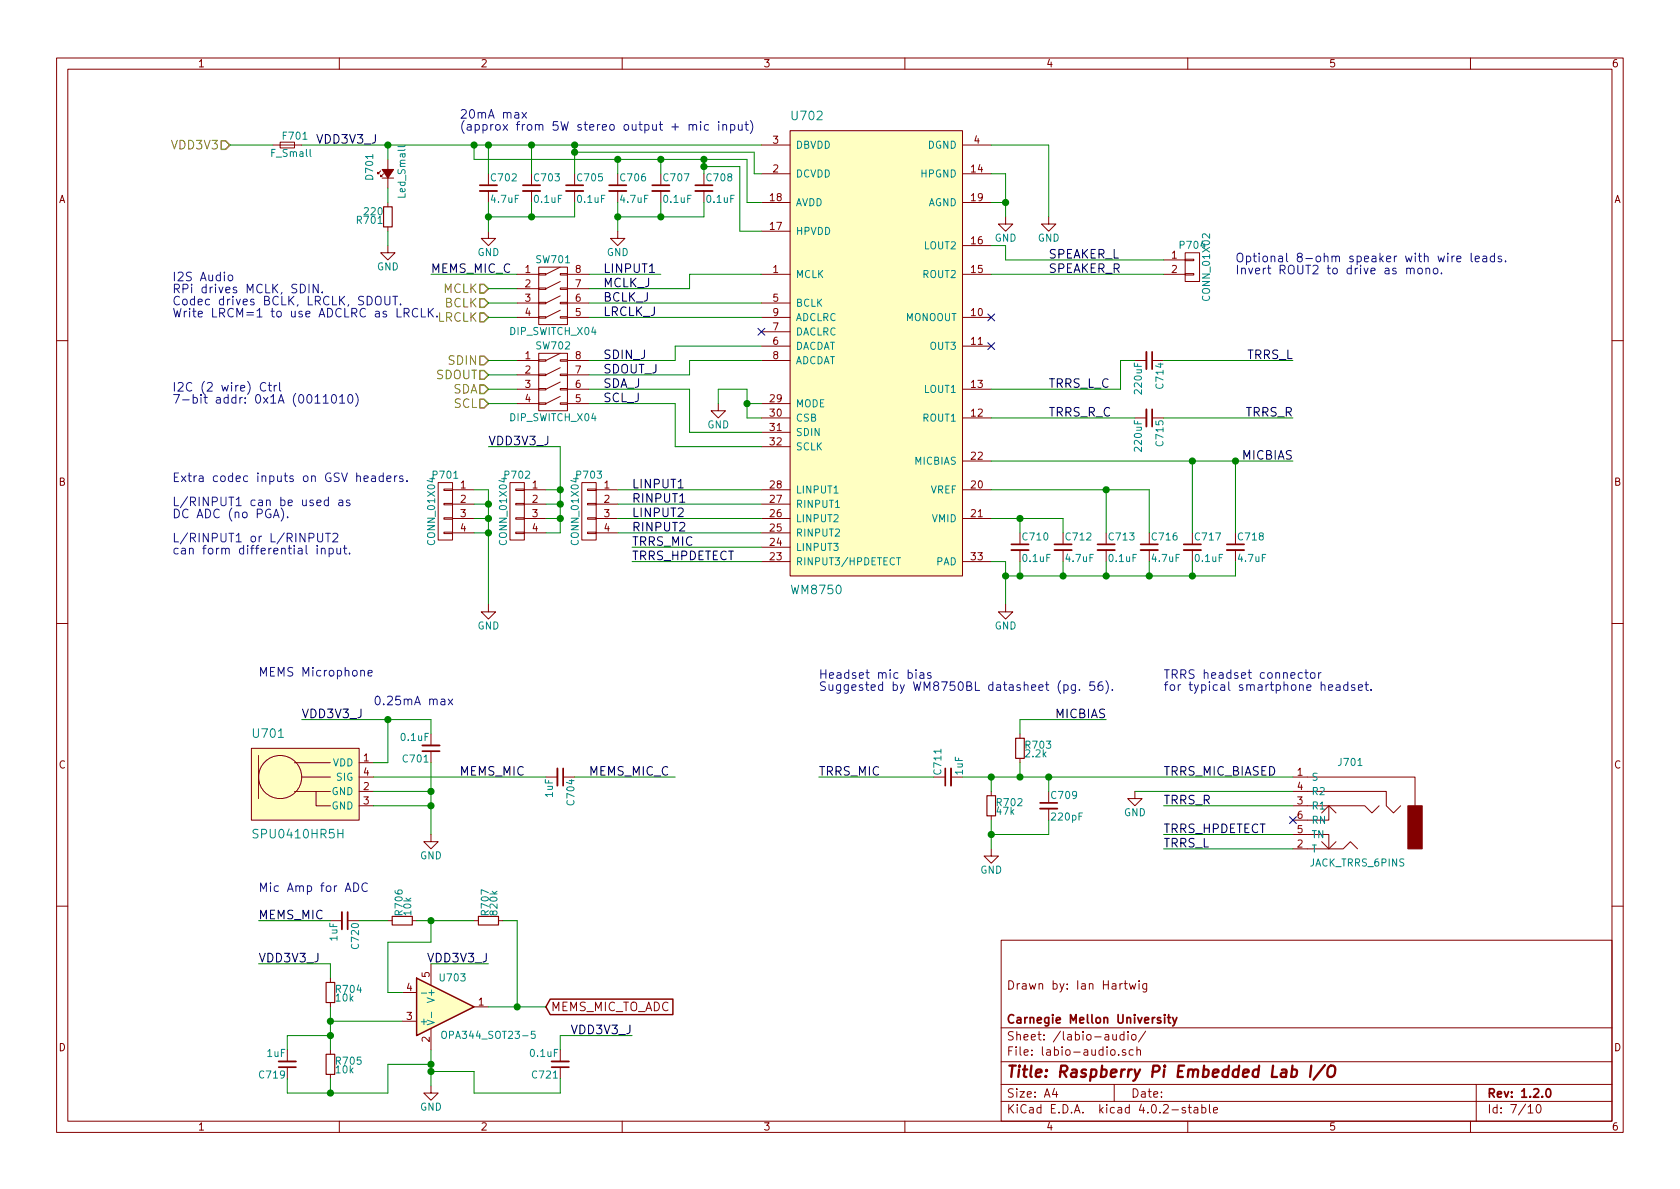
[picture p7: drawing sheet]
EESchema Schematic File Version 2
LIBS:power
LIBS:device
LIBS:transistors
LIBS:conn
LIBS:linear
LIBS:regul
LIBS:74xx
LIBS:cmos4000
LIBS:adc-dac
LIBS:memory
LIBS:xilinx
LIBS:microcontrollers
LIBS:dsp
LIBS:microchip
LIBS:analog_switches
LIBS:motorola
LIBS:texas
LIBS:intel
LIBS:audio
LIBS:interface
LIBS:digital-audio
LIBS:philips
LIBS:display
LIBS:cypress
LIBS:siliconi
LIBS:opto
LIBS:atmel
LIBS:contrib
LIBS:valves
LIBS:labio-special
LIBS:wise_logo
LIBS:cmu_logo
LIBS:labio-cache
EELAYER 25 0
EELAYER END
$Descr A4 11693 8268
encoding utf-8
Sheet 7 10
Title "Raspberry Pi Embedded Lab I/O"
Date ""
Rev "1.2.0"
Comp "Carnegie Mellon University"
Comment1 ""
Comment2 "Drawn by: Ian Hartwig"
Comment3 ""
Comment4 ""
$EndDescr
$Comp
L WM8750 U702
U 1 1
P 6100 2600
F 0 "U702" H 5500 4400 60  0000 L CNN
F 1 "WM8750" H 5500 1100 60  0000 L CNN
F 2 "labio-special:QFN-32-1EP_5x5mm_Pitch0.5mm" H 6100 2600 60  0001 C CNN
F 3 "" H 6100 2600 60  0000 C CNN
	1    6100 2600
	1    0    0    -1  
$EndComp
Wire Wire Line
	7000 1200 7000 1500
Wire Wire Line
	7000 1400 6900 1400
Wire Wire Line
	7000 1200 6900 1200
Connection ~ 7000 1400
$Comp
L GND #PWR041
U 1 1
P 7300 1500
F 0 "#PWR041" H 7300 1250 50  0001 C CNN
F 1 "GND" H 7300 1350 50  0000 C CNN
F 2 "" H 7300 1500 50  0000 C CNN
F 3 "" H 7300 1500 50  0000 C CNN
	1    7300 1500
	1    0    0    -1  
$EndComp
Wire Wire Line
	7300 1500 7300 1000
Wire Wire Line
	7300 1000 6900 1000
$Comp
L GND #PWR042
U 1 1
P 3400 1600
F 0 "#PWR042" H 3400 1350 50  0001 C CNN
F 1 "GND" H 3400 1450 50  0000 C CNN
F 2 "" H 3400 1600 50  0000 C CNN
F 3 "" H 3400 1600 50  0000 C CNN
	1    3400 1600
	1    0    0    -1  
$EndComp
$Comp
L C_Small C708
U 1 1
P 4900 1300
F 0 "C708" H 4910 1370 50  0000 L CNN
F 1 "0.1uF" H 4910 1220 50  0000 L CNN
F 2 "Capacitors_SMD:C_0603" H 4900 1300 50  0001 C CNN
F 3 "" H 4900 1300 50  0000 C CNN
	1    4900 1300
	1    0    0    -1  
$EndComp
$Comp
L C_Small C707
U 1 1
P 4600 1300
F 0 "C707" H 4610 1370 50  0000 L CNN
F 1 "0.1uF" H 4610 1220 50  0000 L CNN
F 2 "Capacitors_SMD:C_0603" H 4600 1300 50  0001 C CNN
F 3 "" H 4600 1300 50  0000 C CNN
	1    4600 1300
	1    0    0    -1  
$EndComp
$Comp
L C_Small C703
U 1 1
P 3700 1300
F 0 "C703" H 3710 1370 50  0000 L CNN
F 1 "0.1uF" H 3710 1220 50  0000 L CNN
F 2 "Capacitors_SMD:C_0603" H 3700 1300 50  0001 C CNN
F 3 "" H 3700 1300 50  0000 C CNN
	1    3700 1300
	1    0    0    -1  
$EndComp
$Comp
L C_Small C705
U 1 1
P 4000 1300
F 0 "C705" H 4010 1370 50  0000 L CNN
F 1 "0.1uF" H 4010 1220 50  0000 L CNN
F 2 "Capacitors_SMD:C_0603" H 4000 1300 50  0001 C CNN
F 3 "" H 4000 1300 50  0000 C CNN
	1    4000 1300
	1    0    0    -1  
$EndComp
$Comp
L C_Small C702
U 1 1
P 3400 1300
F 0 "C702" H 3410 1370 50  0000 L CNN
F 1 "4.7uF" H 3410 1220 50  0000 L CNN
F 2 "Capacitors_SMD:C_0805" H 3400 1300 50  0001 C CNN
F 3 "" H 3400 1300 50  0000 C CNN
	1    3400 1300
	1    0    0    -1  
$EndComp
$Comp
L C_Small C706
U 1 1
P 4300 1300
F 0 "C706" H 4310 1370 50  0000 L CNN
F 1 "4.7uF" H 4310 1220 50  0000 L CNN
F 2 "Capacitors_SMD:C_0805" H 4300 1300 50  0001 C CNN
F 3 "" H 4300 1300 50  0000 C CNN
	1    4300 1300
	1    0    0    -1  
$EndComp
$Comp
L CONN_01X02 P704
U 1 1
P 8300 1850
F 0 "P704" H 8300 2000 50  0000 C CNN
F 1 "CONN_01X02" V 8400 1850 50  0000 C CNN
F 2 "Pin_Headers:Pin_Header_Straight_1x02" H 8300 1850 50  0001 C CNN
F 3 "" H 8300 1850 50  0000 C CNN
	1    8300 1850
	1    0    0    -1  
$EndComp
Wire Wire Line
	8100 1900 6900 1900
Wire Wire Line
	6900 1700 7000 1700
Wire Wire Line
	7000 1700 7000 1800
Wire Wire Line
	7000 1800 8100 1800
Text Label 7300 1800 0    60   ~ 0
SPEAKER_L
Text Label 7300 1900 0    60   ~ 0
SPEAKER_R
Text Notes 8600 1900 0    60   ~ 0
Optional 8-ohm speaker with wire leads.\nInvert ROUT2 to drive as mono.
$Comp
L JACK_TRRS_6PINS J701
U 1 1
P 9400 5700
F 0 "J701" H 9400 6100 50  0000 C CNN
F 1 "JACK_TRRS_6PINS" H 9350 5400 50  0000 C CNN
F 2 "labio-special:3.5mm-Jack-CUI-SJ-4351X" H 9500 5550 50  0001 C CNN
F 3 "" H 9500 5550 50  0000 C CNN
	1    9400 5700
	-1   0    0    -1  
$EndComp
Wire Wire Line
	9000 5800 8100 5800
Text Label 8100 5400 0    60   ~ 0
TRRS_MIC_BIASED
Text Label 8100 5800 0    60   ~ 0
TRRS_HPDETECT
NoConn ~ 9000 5700
Wire Wire Line
	7000 3900 7000 4200
Wire Wire Line
	7000 3900 6900 3900
Wire Wire Line
	8100 5600 9000 5600
Wire Wire Line
	7900 5500 9000 5500
Text Label 8100 5900 0    60   ~ 0
TRRS_L
Text Label 8100 5600 0    60   ~ 0
TRRS_R
Wire Wire Line
	5300 3900 4400 3900
Wire Wire Line
	4400 3800 5300 3800
Text Label 4400 3900 0    60   ~ 0
TRRS_HPDETECT
Text Label 4400 3800 0    60   ~ 0
TRRS_MIC
$Comp
L C_Small C715
U 1 1
P 8000 2900
F 0 "C715" H 8010 2970 50  0000 L CNN
F 1 "220uF" H 8010 2820 50  0000 L CNN
F 2 "Capacitors_SMD:C_1210" H 8000 2900 50  0001 C CNN
F 3 "" H 8000 2900 50  0000 C CNN
	1    8000 2900
	0    1    1    0   
$EndComp
$Comp
L C_Small C714
U 1 1
P 8000 2500
F 0 "C714" H 8010 2570 50  0000 L CNN
F 1 "220uF" H 8010 2420 50  0000 L CNN
F 2 "Capacitors_SMD:C_1210" H 8000 2500 50  0001 C CNN
F 3 "" H 8000 2500 50  0000 C CNN
	1    8000 2500
	0    1    1    0   
$EndComp
Wire Wire Line
	7800 2700 6900 2700
Wire Wire Line
	8100 5900 9000 5900
Wire Wire Line
	6900 3200 9000 3200
Text Label 9000 3200 2    60   ~ 0
MICBIAS
$Comp
L C_Small C710
U 1 1
P 7100 3800
F 0 "C710" H 7110 3870 50  0000 L CNN
F 1 "0.1uF" H 7110 3720 50  0000 L CNN
F 2 "Capacitors_SMD:C_0603" H 7100 3800 50  0001 C CNN
F 3 "" H 7100 3800 50  0000 C CNN
	1    7100 3800
	1    0    0    -1  
$EndComp
$Comp
L C_Small C712
U 1 1
P 7400 3800
F 0 "C712" H 7410 3870 50  0000 L CNN
F 1 "4.7uF" H 7410 3720 50  0000 L CNN
F 2 "Capacitors_SMD:C_0805" H 7400 3800 50  0001 C CNN
F 3 "" H 7400 3800 50  0000 C CNN
	1    7400 3800
	1    0    0    -1  
$EndComp
$Comp
L C_Small C713
U 1 1
P 7700 3800
F 0 "C713" H 7710 3870 50  0000 L CNN
F 1 "0.1uF" H 7710 3720 50  0000 L CNN
F 2 "Capacitors_SMD:C_0603" H 7700 3800 50  0001 C CNN
F 3 "" H 7700 3800 50  0000 C CNN
	1    7700 3800
	1    0    0    -1  
$EndComp
$Comp
L C_Small C716
U 1 1
P 8000 3800
F 0 "C716" H 8010 3870 50  0000 L CNN
F 1 "4.7uF" H 8010 3720 50  0000 L CNN
F 2 "Capacitors_SMD:C_0805" H 8000 3800 50  0001 C CNN
F 3 "" H 8000 3800 50  0000 C CNN
	1    8000 3800
	1    0    0    -1  
$EndComp
$Comp
L C_Small C717
U 1 1
P 8300 3800
F 0 "C717" H 8310 3870 50  0000 L CNN
F 1 "0.1uF" H 8310 3720 50  0000 L CNN
F 2 "Capacitors_SMD:C_0603" H 8300 3800 50  0001 C CNN
F 3 "" H 8300 3800 50  0000 C CNN
	1    8300 3800
	1    0    0    -1  
$EndComp
$Comp
L C_Small C718
U 1 1
P 8600 3800
F 0 "C718" H 8610 3870 50  0000 L CNN
F 1 "4.7uF" H 8610 3720 50  0000 L CNN
F 2 "Capacitors_SMD:C_0805" H 8600 3800 50  0001 C CNN
F 3 "" H 8600 3800 50  0000 C CNN
	1    8600 3800
	1    0    0    -1  
$EndComp
Wire Wire Line
	8600 3700 8600 3200
Connection ~ 8600 3200
Wire Wire Line
	8300 3700 8300 3200
Connection ~ 8300 3200
Wire Wire Line
	6900 3400 8000 3400
Wire Wire Line
	8000 3400 8000 3700
Wire Wire Line
	7700 3700 7700 3400
Connection ~ 7700 3400
Wire Wire Line
	7000 4000 8600 4000
Wire Wire Line
	8600 4000 8600 3900
Connection ~ 7000 4000
Wire Wire Line
	8300 3900 8300 4000
Connection ~ 8300 4000
Wire Wire Line
	8000 3900 8000 4000
Connection ~ 8000 4000
Wire Wire Line
	7700 3900 7700 4000
Connection ~ 7700 4000
Wire Wire Line
	7400 3900 7400 4000
Connection ~ 7400 4000
Wire Wire Line
	7100 3900 7100 4000
Connection ~ 7100 4000
Wire Wire Line
	6900 3600 7400 3600
Wire Wire Line
	7100 3600 7100 3700
Wire Wire Line
	7400 3600 7400 3700
Connection ~ 7100 3600
$Comp
L CONN_01X04 P703
U 1 1
P 4100 3550
F 0 "P703" H 4100 3800 50  0000 C CNN
F 1 "CONN_01X04" V 4200 3550 50  0000 C CNN
F 2 "Pin_Headers:Pin_Header_Straight_1x04" H 4100 3550 50  0001 C CNN
F 3 "" H 4100 3550 50  0000 C CNN
	1    4100 3550
	-1   0    0    -1  
$EndComp
$Comp
L CONN_01X04 P702
U 1 1
P 3600 3550
F 0 "P702" H 3600 3800 50  0000 C CNN
F 1 "CONN_01X04" V 3700 3550 50  0000 C CNN
F 2 "Pin_Headers:Pin_Header_Straight_1x04" H 3600 3550 50  0001 C CNN
F 3 "" H 3600 3550 50  0000 C CNN
	1    3600 3550
	-1   0    0    -1  
$EndComp
$Comp
L CONN_01X04 P701
U 1 1
P 3100 3550
F 0 "P701" H 3100 3800 50  0000 C CNN
F 1 "CONN_01X04" V 3200 3550 50  0000 C CNN
F 2 "Pin_Headers:Pin_Header_Straight_1x04" H 3100 3550 50  0001 C CNN
F 3 "" H 3100 3550 50  0000 C CNN
	1    3100 3550
	-1   0    0    -1  
$EndComp
Wire Wire Line
	3400 3400 3400 4200
Wire Wire Line
	3400 3400 3300 3400
Wire Wire Line
	3300 3500 3400 3500
Connection ~ 3400 3500
Wire Wire Line
	3300 3600 3400 3600
Connection ~ 3400 3600
Wire Wire Line
	3300 3700 3400 3700
Connection ~ 3400 3700
Wire Wire Line
	4300 3700 5300 3700
Wire Wire Line
	5300 3600 4300 3600
Wire Wire Line
	4300 3500 5300 3500
Wire Wire Line
	5300 3400 4300 3400
Text Label 4400 3400 0    60   ~ 0
LINPUT1
Text Label 4400 3500 0    60   ~ 0
RINPUT1
Text Label 4400 3600 0    60   ~ 0
LINPUT2
Text Label 4400 3700 0    60   ~ 0
RINPUT2
Wire Wire Line
	3400 3100 3900 3100
Wire Wire Line
	3900 3100 3900 3700
Wire Wire Line
	3900 3700 3800 3700
Wire Wire Line
	3800 3600 3900 3600
Connection ~ 3900 3600
Wire Wire Line
	3900 3500 3800 3500
Connection ~ 3900 3500
Wire Wire Line
	3800 3400 3900 3400
Connection ~ 3900 3400
Text HLabel 1600 1000 0    60   Input ~ 0
VDD3V3
$Comp
L SPU0410HR5H U701
U 1 1
P 2150 5450
F 0 "U701" H 1750 5800 60  0000 L CNN
F 1 "SPU0410HR5H" H 1750 5100 60  0000 L CNN
F 2 "labio-special:SPU0410HR5H" H 1950 5450 60  0001 C CNN
F 3 "" H 1950 5450 60  0000 C CNN
	1    2150 5450
	1    0    0    -1  
$EndComp
$Comp
L C_Small C704
U 1 1
P 3900 5400
F 0 "C704" H 3910 5470 50  0000 L CNN
F 1 "1uF" H 3910 5320 50  0000 L CNN
F 2 "Capacitors_SMD:C_0603" H 3900 5400 50  0001 C CNN
F 3 "" H 3900 5400 50  0000 C CNN
	1    3900 5400
	0    1    1    0   
$EndComp
$Comp
L C_Small C701
U 1 1
P 3000 5200
F 0 "C701" H 3010 5270 50  0000 L CNN
F 1 "0.1uF" H 3010 5120 50  0000 L CNN
F 2 "Capacitors_SMD:C_0603" H 3000 5200 50  0001 C CNN
F 3 "" H 3000 5200 50  0000 C CNN
	1    3000 5200
	-1   0    0    1   
$EndComp
Wire Wire Line
	3000 5300 3000 5800
Wire Wire Line
	3000 5600 2600 5600
Connection ~ 3000 5600
Wire Wire Line
	2600 5500 3000 5500
Connection ~ 3000 5500
Wire Wire Line
	3000 5000 3000 5100
Wire Wire Line
	2100 5000 3000 5000
Wire Wire Line
	2600 5300 2700 5300
Wire Wire Line
	2700 5300 2700 5000
Connection ~ 2700 5000
Wire Wire Line
	2600 5400 3800 5400
Wire Wire Line
	4000 5400 4700 5400
Text Notes 1800 4700 0    60   ~ 0
MEMS Microphone
Text Label 4100 5400 0    60   ~ 0
MEMS_MIC_C
Text Label 3200 5400 0    60   ~ 0
MEMS_MIC
Text Notes 1200 3850 0    60   ~ 0
Extra codec inputs on GSV headers.\n\nL/RINPUT1 can be used as\nDC ADC (no PGA).\n\nL/RINPUT1 or L/RINPUT2\ncan form differential input.
Text Notes 8100 4800 0    60   ~ 0
TRRS headset connector\nfor typical smartphone headset.
Text HLabel 3400 2700 0    60   Input ~ 0
SDA
Text HLabel 3400 2800 0    60   Input ~ 0
SCL
Text HLabel 3400 2000 0    60   Input ~ 0
MCLK
Text HLabel 3400 2100 0    60   Input ~ 0
BCLK
Text HLabel 3400 2200 0    60   Input ~ 0
LRCLK
Text HLabel 3400 2500 0    60   Input ~ 0
SDIN
Text HLabel 3400 2600 0    60   Input ~ 0
SDOUT
Wire Wire Line
	4700 3100 5300 3100
Wire Wire Line
	4800 3000 5300 3000
Text Notes 1200 2200 0    60   ~ 0
I2S Audio\nRPi drives MCLK, SDIN.\nCodec drives BCLK, LRCLK, SDOUT.\nWrite LRCM=1 to use ADCLRC as LRCLK.
Text Notes 1200 2800 0    60   ~ 0
I2C (2 wire) Ctrl\n7-bit addr: 0x1A (0011010)
Wire Wire Line
	4700 2400 5300 2400
Wire Wire Line
	4800 2500 5300 2500
$Comp
L GND #PWR043
U 1 1
P 5000 2800
F 0 "#PWR043" H 5000 2550 50  0001 C CNN
F 1 "GND" H 5000 2650 50  0000 C CNN
F 2 "" H 5000 2800 50  0000 C CNN
F 3 "" H 5000 2800 50  0000 C CNN
	1    5000 2800
	1    0    0    -1  
$EndComp
Wire Wire Line
	5000 2800 5000 2700
Wire Wire Line
	5000 2700 5200 2700
Wire Wire Line
	5200 2700 5200 2900
Wire Wire Line
	5200 2900 5300 2900
Wire Wire Line
	5300 2800 5200 2800
Connection ~ 5200 2800
Wire Wire Line
	4800 1900 5300 1900
Wire Wire Line
	4100 2100 5300 2100
Wire Wire Line
	6900 2900 7900 2900
Wire Wire Line
	7900 2500 7800 2500
Wire Wire Line
	7800 2500 7800 2700
Text Label 7300 2900 0    60   ~ 0
TRRS_R_C
Text Label 7300 2700 0    60   ~ 0
TRRS_L_C
Wire Wire Line
	8100 2500 9000 2500
Wire Wire Line
	8100 2900 9000 2900
Text Label 9000 2900 2    60   ~ 0
TRRS_R
Text Label 9000 2500 2    60   ~ 0
TRRS_L
NoConn ~ 6900 2400
NoConn ~ 6900 2200
Wire Wire Line
	2100 1000 5300 1000
Wire Wire Line
	5300 1200 5250 1200
Wire Wire Line
	5250 1200 5250 1050
Wire Wire Line
	5250 1050 4000 1050
Wire Wire Line
	5200 1400 5300 1400
Wire Wire Line
	5200 1100 5200 1400
Wire Wire Line
	3300 1100 5200 1100
Wire Wire Line
	5300 1600 5150 1600
Wire Wire Line
	5150 1600 5150 1150
Wire Wire Line
	4900 1100 4900 1200
Connection ~ 4900 1150
Wire Wire Line
	4600 1200 4600 1100
Connection ~ 4600 1100
Connection ~ 4900 1100
Wire Wire Line
	5150 1150 4900 1150
Wire Wire Line
	4300 1100 4300 1200
Connection ~ 4300 1100
Wire Wire Line
	4300 1400 4300 1600
Wire Wire Line
	4300 1500 4900 1500
Wire Wire Line
	4600 1500 4600 1400
Connection ~ 4300 1500
Wire Wire Line
	4900 1500 4900 1400
Connection ~ 4600 1500
Wire Wire Line
	3300 1100 3300 1000
Connection ~ 3300 1000
Wire Wire Line
	3700 1200 3700 1000
Connection ~ 3700 1000
Wire Wire Line
	3400 1200 3400 1000
Connection ~ 3400 1000
Wire Wire Line
	4000 1000 4000 1200
Connection ~ 4000 1000
Connection ~ 4000 1050
Wire Wire Line
	3400 1400 3400 1600
Wire Wire Line
	3400 1500 4000 1500
Wire Wire Line
	3700 1500 3700 1400
Connection ~ 3400 1500
Wire Wire Line
	4000 1500 4000 1400
Connection ~ 3700 1500
Wire Wire Line
	4100 2200 5300 2200
NoConn ~ 5300 2300
$Comp
L C_Small C709
U 1 1
P 7300 5600
F 0 "C709" H 7310 5670 50  0000 L CNN
F 1 "220pF" H 7310 5520 50  0000 L CNN
F 2 "Capacitors_SMD:C_0603" H 7300 5600 50  0001 C CNN
F 3 "" H 7300 5600 50  0000 C CNN
	1    7300 5600
	1    0    0    -1  
$EndComp
$Comp
L C_Small C711
U 1 1
P 6600 5400
F 0 "C711" H 6610 5470 50  0000 L CNN
F 1 "1uF" H 6610 5320 50  0000 L CNN
F 2 "Capacitors_SMD:C_0603" H 6600 5400 50  0001 C CNN
F 3 "" H 6600 5400 50  0000 C CNN
	1    6600 5400
	0    -1   -1   0   
$EndComp
$Comp
L R_Small R702
U 1 1
P 6900 5600
F 0 "R702" H 6930 5620 50  0000 L CNN
F 1 "47k" H 6930 5560 50  0000 L CNN
F 2 "Resistors_SMD:R_0603" H 6900 5600 50  0001 C CNN
F 3 "" H 6900 5600 50  0000 C CNN
	1    6900 5600
	1    0    0    -1  
$EndComp
$Comp
L R_Small R703
U 1 1
P 7100 5200
F 0 "R703" H 7130 5220 50  0000 L CNN
F 1 "2.2k" H 7130 5160 50  0000 L CNN
F 2 "Resistors_SMD:R_0603" H 7100 5200 50  0001 C CNN
F 3 "" H 7100 5200 50  0000 C CNN
	1    7100 5200
	1    0    0    -1  
$EndComp
Wire Wire Line
	6900 5500 6900 5400
Connection ~ 6900 5400
Wire Wire Line
	7300 5400 7300 5500
Connection ~ 7300 5400
Wire Wire Line
	6900 5700 6900 5900
Wire Wire Line
	6900 5800 7300 5800
Wire Wire Line
	7300 5800 7300 5700
Connection ~ 6900 5800
Wire Wire Line
	7100 5100 7100 5000
Wire Wire Line
	7100 5000 7700 5000
Text Label 7700 5000 2    60   ~ 0
MICBIAS
Text Label 5700 5400 0    60   ~ 0
TRRS_MIC
Wire Wire Line
	7100 5400 7100 5300
Connection ~ 7100 5400
Text Notes 5700 4800 0    60   ~ 0
Headset mic bias\nSuggested by WM8750BL datasheet (pg. 56).
Text Notes 2600 4900 0    60   ~ 0
0.25mA max
Text Notes 3200 900  0    60   ~ 0
20mA max\n(approx from 5W stereo output + mic input)
Wire Wire Line
	4800 3000 4800 2700
Wire Wire Line
	4800 2700 4100 2700
Wire Wire Line
	4100 2800 4700 2800
Wire Wire Line
	4700 2800 4700 3100
Wire Wire Line
	4800 2500 4800 2600
Wire Wire Line
	4800 2600 4100 2600
Wire Wire Line
	4100 2500 4700 2500
Wire Wire Line
	4700 2500 4700 2400
Text Label 4200 2500 0    60   ~ 0
SDIN_J
Text Label 4200 2600 0    60   ~ 0
SDOUT_J
Text Label 4200 2700 0    60   ~ 0
SDA_J
Text Label 4200 2800 0    60   ~ 0
SCL_J
Wire Wire Line
	3400 2500 3600 2500
Wire Wire Line
	3600 2600 3400 2600
Wire Wire Line
	3400 2700 3600 2700
Wire Wire Line
	3600 2800 3400 2800
Wire Wire Line
	3600 2200 3400 2200
Wire Wire Line
	3400 2100 3600 2100
Wire Wire Line
	4800 1900 4800 2000
Wire Wire Line
	4800 2000 4100 2000
Wire Wire Line
	3400 2000 3600 2000
Text Label 4200 2000 0    60   ~ 0
MCLK_J
Text Label 4200 2100 0    60   ~ 0
BCLK_J
Text Label 4200 2200 0    60   ~ 0
LRCLK_J
Text Label 2200 1000 0    60   ~ 0
VDD3V3_J
Text Label 2100 5000 0    60   ~ 0
VDD3V3_J
Text Label 3400 3100 0    60   ~ 0
VDD3V3_J
$Comp
L DIP_SWITCH_X04 SW701
U 1 1
P 3850 2050
F 0 "SW701" H 3850 2300 50  0000 C CNN
F 1 "DIP_SWITCH_X04" H 3850 1800 50  0000 C CNN
F 2 "labio-special:DIP-8_W7.62mm_SMT" H 3850 850 50  0001 C CNN
F 3 "" H 3850 850 50  0000 C CNN
	1    3850 2050
	1    0    0    -1  
$EndComp
$Comp
L DIP_SWITCH_X04 SW702
U 1 1
P 3850 2650
F 0 "SW702" H 3850 2900 50  0000 C CNN
F 1 "DIP_SWITCH_X04" H 3850 2400 50  0000 C CNN
F 2 "labio-special:DIP-8_W7.62mm_SMT" H 3850 1450 50  0001 C CNN
F 3 "" H 3850 1450 50  0000 C CNN
	1    3850 2650
	1    0    0    -1  
$EndComp
$Comp
L R_Small R701
U 1 1
P 2700 1500
F 0 "R701" H 2730 1520 50  0000 L CNN
F 1 "220" H 2730 1460 50  0000 L CNN
F 2 "Resistors_SMD:R_0603" H 2700 1500 50  0001 C CNN
F 3 "" H 2700 1500 50  0000 C CNN
	1    2700 1500
	-1   0    0    1   
$EndComp
$Comp
L Led_Small D701
U 1 1
P 2700 1200
F 0 "D701" H 2650 1325 50  0000 L CNN
F 1 "Led_Small" H 2525 1100 50  0000 L CNN
F 2 "LEDs:LED-0603" V 2700 1200 50  0001 C CNN
F 3 "" V 2700 1200 50  0000 C CNN
	1    2700 1200
	0    -1   -1   0   
$EndComp
$Comp
L GND #PWR044
U 1 1
P 2700 1700
F 0 "#PWR044" H 2700 1450 50  0001 C CNN
F 1 "GND" H 2700 1550 50  0000 C CNN
F 2 "" H 2700 1700 50  0000 C CNN
F 3 "" H 2700 1700 50  0000 C CNN
	1    2700 1700
	1    0    0    -1  
$EndComp
Wire Wire Line
	2700 1700 2700 1600
Wire Wire Line
	2700 1300 2700 1400
Wire Wire Line
	2700 1100 2700 1000
Connection ~ 2700 1000
$Comp
L GND #PWR045
U 1 1
P 7000 1500
F 0 "#PWR045" H 7000 1250 50  0001 C CNN
F 1 "GND" H 7000 1350 50  0000 C CNN
F 2 "" H 7000 1500 50  0000 C CNN
F 3 "" H 7000 1500 50  0000 C CNN
	1    7000 1500
	1    0    0    -1  
$EndComp
$Comp
L GND #PWR046
U 1 1
P 4300 1600
F 0 "#PWR046" H 4300 1350 50  0001 C CNN
F 1 "GND" H 4300 1450 50  0000 C CNN
F 2 "" H 4300 1600 50  0000 C CNN
F 3 "" H 4300 1600 50  0000 C CNN
	1    4300 1600
	1    0    0    -1  
$EndComp
$Comp
L GND #PWR047
U 1 1
P 3400 4200
F 0 "#PWR047" H 3400 3950 50  0001 C CNN
F 1 "GND" H 3400 4050 50  0000 C CNN
F 2 "" H 3400 4200 50  0000 C CNN
F 3 "" H 3400 4200 50  0000 C CNN
	1    3400 4200
	1    0    0    -1  
$EndComp
$Comp
L GND #PWR048
U 1 1
P 3000 5800
F 0 "#PWR048" H 3000 5550 50  0001 C CNN
F 1 "GND" H 3000 5650 50  0000 C CNN
F 2 "" H 3000 5800 50  0000 C CNN
F 3 "" H 3000 5800 50  0000 C CNN
	1    3000 5800
	1    0    0    -1  
$EndComp
$Comp
L GND #PWR049
U 1 1
P 6900 5900
F 0 "#PWR049" H 6900 5650 50  0001 C CNN
F 1 "GND" H 6900 5750 50  0000 C CNN
F 2 "" H 6900 5900 50  0000 C CNN
F 3 "" H 6900 5900 50  0000 C CNN
	1    6900 5900
	1    0    0    -1  
$EndComp
$Comp
L GND #PWR050
U 1 1
P 7900 5500
F 0 "#PWR050" H 7900 5250 50  0001 C CNN
F 1 "GND" H 7900 5350 50  0000 C CNN
F 2 "" H 7900 5500 50  0000 C CNN
F 3 "" H 7900 5500 50  0000 C CNN
	1    7900 5500
	1    0    0    -1  
$EndComp
$Comp
L GND #PWR051
U 1 1
P 7000 4200
F 0 "#PWR051" H 7000 3950 50  0001 C CNN
F 1 "GND" H 7000 4050 50  0000 C CNN
F 2 "" H 7000 4200 50  0000 C CNN
F 3 "" H 7000 4200 50  0000 C CNN
	1    7000 4200
	1    0    0    -1  
$EndComp
$Comp
L F_Small F701
U 1 1
P 2000 1000
F 0 "F701" H 1960 1060 50  0000 L CNN
F 1 "F_Small" H 1880 940 50  0000 L CNN
F 2 "Resistors_SMD:R_1206" H 2000 1000 50  0001 C CNN
F 3 "" H 2000 1000 50  0000 C CNN
	1    2000 1000
	1    0    0    -1  
$EndComp
Wire Wire Line
	1900 1000 1600 1000
Wire Wire Line
	6700 5400 9000 5400
Wire Wire Line
	6500 5400 5700 5400
Text GLabel 3800 7000 2    60   Input ~ 0
MEMS_MIC_TO_ADC
Text Label 4200 1900 0    60   ~ 0
LINPUT1
Text Label 3000 1900 0    60   ~ 0
MEMS_MIC_C
Wire Wire Line
	3600 1900 3000 1900
Wire Wire Line
	4100 1900 4600 1900
Text Notes 1800 6200 0    60   ~ 0
Mic Amp for ADC
$Comp
L OPA344_SOT23-5 U703
U 1 1
P 3100 7000
F 0 "U703" H 3150 7200 50  0000 C CNN
F 1 "OPA344_SOT23-5" H 3400 6800 50  0000 C CNN
F 2 "TO_SOT_Packages_SMD:SOT-23-5" H 3050 6700 50  0001 L CNN
F 3 "" H 3150 7200 50  0000 C CNN
	1    3100 7000
	1    0    0    -1  
$EndComp
$Comp
L GND #PWR052
U 1 1
P 3000 7550
F 0 "#PWR052" H 3000 7300 50  0001 C CNN
F 1 "GND" H 3000 7400 50  0000 C CNN
F 2 "" H 3000 7550 50  0000 C CNN
F 3 "" H 3000 7550 50  0000 C CNN
	1    3000 7550
	1    0    0    -1  
$EndComp
$Comp
L C_Small C720
U 1 1
P 2400 6400
F 0 "C720" H 2410 6470 50  0000 L CNN
F 1 "1uF" H 2410 6320 50  0000 L CNN
F 2 "Capacitors_SMD:C_0603" H 2400 6400 50  0001 C CNN
F 3 "" H 2400 6400 50  0000 C CNN
	1    2400 6400
	0    1    1    0   
$EndComp
Wire Wire Line
	3400 7000 3800 7000
$Comp
L C_Small C719
U 1 1
P 2000 7400
F 0 "C719" H 2010 7470 50  0000 L CNN
F 1 "1uF" H 2010 7320 50  0000 L CNN
F 2 "Capacitors_SMD:C_0603" H 2000 7400 50  0001 C CNN
F 3 "" H 2000 7400 50  0000 C CNN
	1    2000 7400
	-1   0    0    1   
$EndComp
$Comp
L R_Small R705
U 1 1
P 2300 7400
F 0 "R705" H 2330 7420 50  0000 L CNN
F 1 "10k" H 2330 7360 50  0000 L CNN
F 2 "Resistors_SMD:R_0603" H 2300 7400 50  0001 C CNN
F 3 "" H 2300 7400 50  0000 C CNN
	1    2300 7400
	1    0    0    -1  
$EndComp
$Comp
L R_Small R704
U 1 1
P 2300 6900
F 0 "R704" H 2330 6920 50  0000 L CNN
F 1 "10k" H 2330 6860 50  0000 L CNN
F 2 "Resistors_SMD:R_0603" H 2300 6900 50  0001 C CNN
F 3 "" H 2300 6900 50  0000 C CNN
	1    2300 6900
	1    0    0    -1  
$EndComp
$Comp
L R_Small R706
U 1 1
P 2800 6400
F 0 "R706" H 2830 6420 50  0000 L CNN
F 1 "10k" H 2830 6360 50  0000 L CNN
F 2 "Resistors_SMD:R_0603" H 2800 6400 50  0001 C CNN
F 3 "" H 2800 6400 50  0000 C CNN
	1    2800 6400
	0    -1   -1   0   
$EndComp
$Comp
L R_Small R707
U 1 1
P 3400 6400
F 0 "R707" H 3430 6420 50  0000 L CNN
F 1 "820k" H 3430 6360 50  0000 L CNN
F 2 "Resistors_SMD:R_0603" H 3400 6400 50  0001 C CNN
F 3 "" H 3400 6400 50  0000 C CNN
	1    3400 6400
	0    -1   -1   0   
$EndComp
Wire Wire Line
	2500 6400 2700 6400
Wire Wire Line
	3500 6400 3600 6400
Wire Wire Line
	3600 6400 3600 7000
Connection ~ 3600 7000
$Comp
L C_Small C721
U 1 1
P 3900 7400
F 0 "C721" H 3910 7470 50  0000 L CNN
F 1 "0.1uF" H 3910 7320 50  0000 L CNN
F 2 "Capacitors_SMD:C_0603" H 3900 7400 50  0001 C CNN
F 3 "" H 3900 7400 50  0000 C CNN
	1    3900 7400
	-1   0    0    1   
$EndComp
Text Label 3400 6700 2    60   ~ 0
VDD3V3_J
Wire Wire Line
	2300 6800 2300 6700
Wire Wire Line
	2300 6700 1800 6700
Wire Wire Line
	2300 6400 1800 6400
Text Label 1800 6400 0    60   ~ 0
MEMS_MIC
Text Label 1800 6700 0    60   ~ 0
VDD3V3_J
Wire Wire Line
	2800 7100 2300 7100
Wire Wire Line
	2300 7000 2300 7300
Connection ~ 2300 7100
Wire Wire Line
	3000 7300 3000 7550
Wire Wire Line
	2300 7200 2000 7200
Wire Wire Line
	2000 7200 2000 7300
Connection ~ 2300 7200
Wire Wire Line
	2000 7500 2000 7600
Wire Wire Line
	2000 7600 2700 7600
Wire Wire Line
	2700 7600 2700 7400
Wire Wire Line
	2700 7400 3000 7400
Connection ~ 3000 7400
Wire Wire Line
	2300 7500 2300 7600
Connection ~ 2300 7600
Wire Wire Line
	3000 7450 3300 7450
Wire Wire Line
	3300 7450 3300 7600
Wire Wire Line
	3300 7600 3900 7600
Connection ~ 3000 7450
Wire Wire Line
	3900 7300 3900 7200
Wire Wire Line
	3900 7200 4400 7200
Text Label 4400 7200 2    60   ~ 0
VDD3V3_J
Wire Wire Line
	3900 7600 3900 7500
Wire Wire Line
	2900 6400 3300 6400
Wire Wire Line
	3000 6400 3000 6550
Wire Wire Line
	3000 6550 2700 6550
Wire Wire Line
	2700 6550 2700 6900
Connection ~ 3000 6400
Wire Wire Line
	2700 6900 2800 6900
Wire Wire Line
	3000 6700 3400 6700
$EndSCHEMATC
